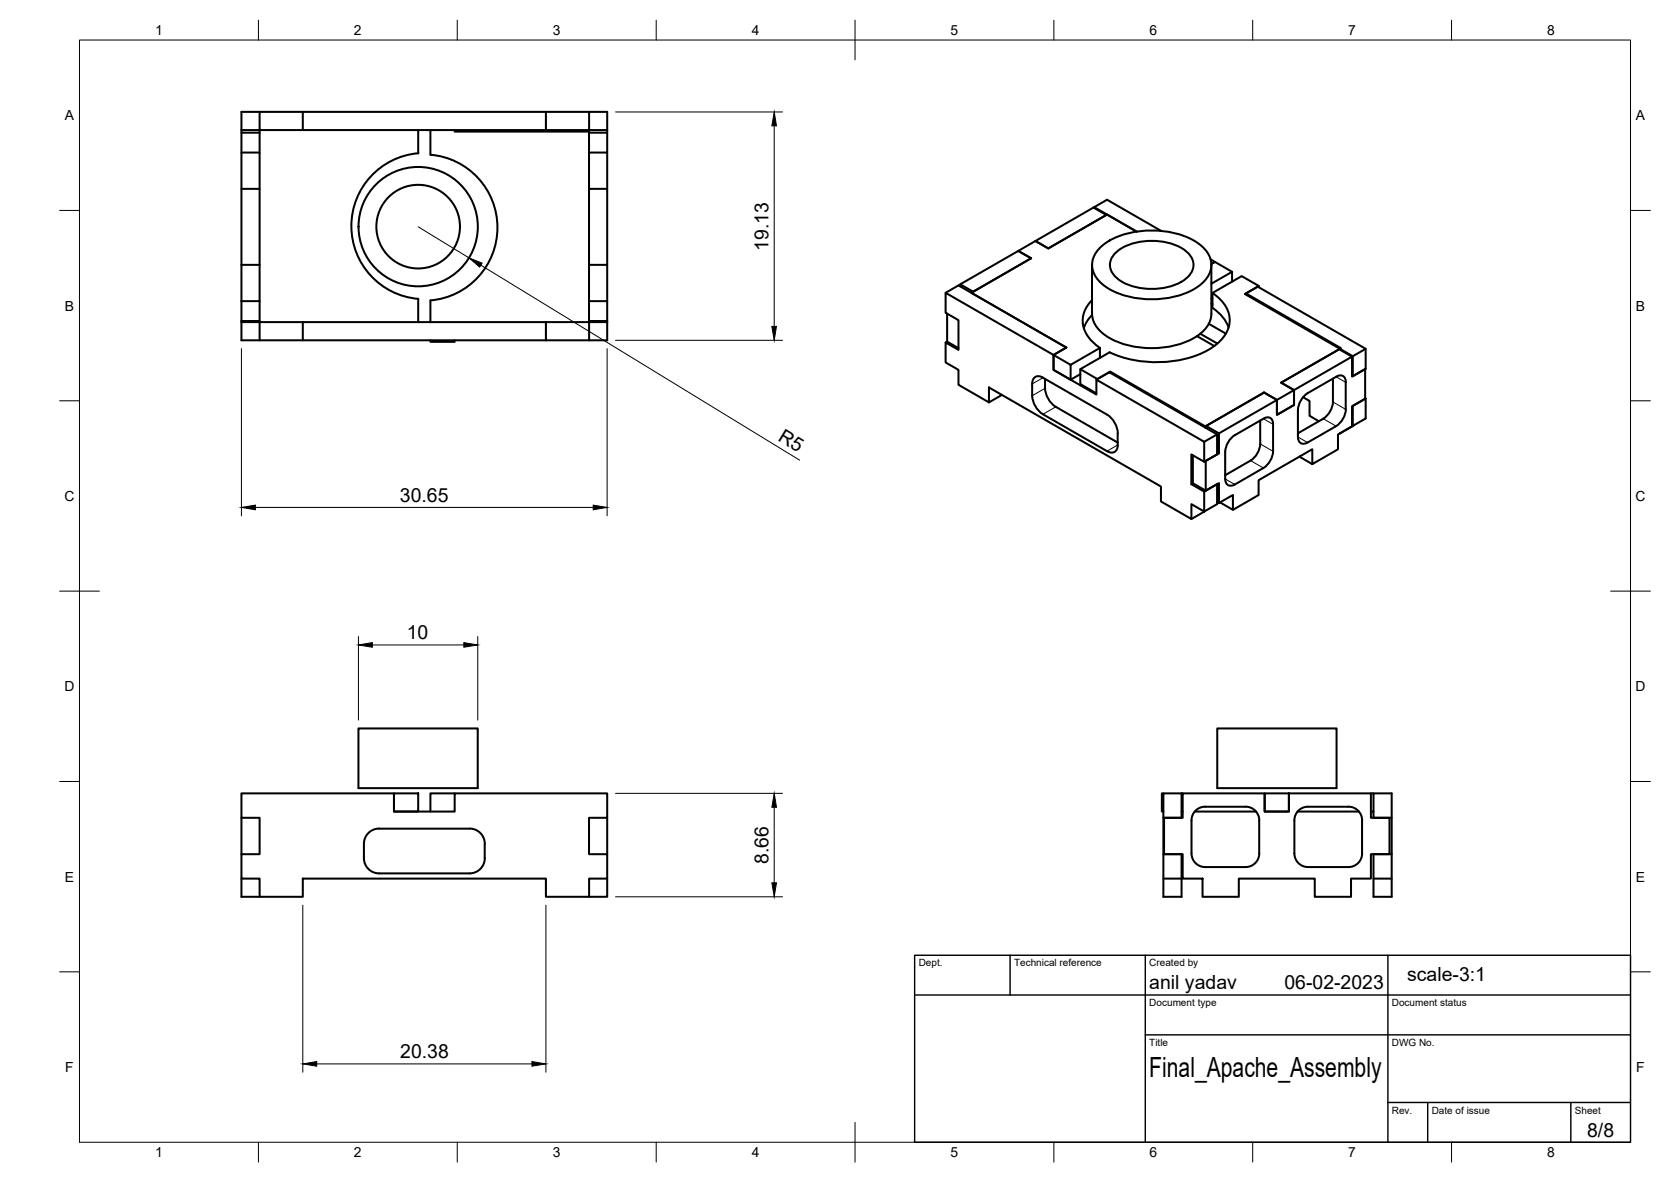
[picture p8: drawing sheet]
<svg xmlns="http://www.w3.org/2000/svg" width="420mm" height="297mm" viewBox="0 0 420 297" stroke-linecap="round" stroke-linejoin="round" font-family="sans-serif">
<!-- layer: Visible -->
<g fill="none" stroke="#000" stroke-width=".51">
<path d="M60.7 32.7v43M60.7 32.7h76.6M60.7 38.3h4.6M60.7 33.3h4.6M65.3 28.1v47.6h-4.6M76.1 28.1h76.6v4.6M76.1 28.1h-15.4v4.6M76.1 28.1v4.6M105.2 32.7v5.8a18.4 18.4 0 0 0-16.9 18.3 18.4 18.4 0 0 0 16.9 18.3v5.8M108.2 32.7v6.2a18.4 18.4 0 0 1 16.9 18.3 18.4 18.4 0 0 1-16.9 18.3v5.4M114.3 32.7v.4h33.8M137.3 28.1v4.6h15.4"/>
<path d="M148.1 38.3h4.6M148.1 33.3h4.6M148.1 28.1v47.6M152.7 32.7v43h-4.6M60.7 47.5h4.6M148.1 47.5h4.6M275.1 52.3v-.2l10.7 6.1-7.4-4.3-14.8 8.5-3.3-1.8-4.3 2.5 3.3 1.8-15.1 8.7 23.9 13.7M275.1 52.1l3.3-1.9 13.6 7.8M60.7 75.7v5.2M60.7 66.6h4.6M65.3 75.7v9.8M148.1 75.7v9.8"/>
<path d="M148.1 66.6h4.6M152.7 75.7v5.2M237.8 73.6l27.1 15.6v3.7l10.8 6.3v-3.8l27.1 15.6v5l-3.2-1.8v7.5l3.2 1.8v5.1l-3.2-1.9v3.7l-7.7-4.4v-3.7l-43.2-24.9v3.7l-7.7-4.4v-3.8l-3.2-1.8v-5l3.2 1.8v-7.4l-3.2-1.9zM237.8 73.6l3.2-1.9 27.1 15.6M238.1 78.8v7.1M241.4 71.4l3.3 1.9 14.6-8.4-3.3-1.8-14.6 8.3v.6M260.3 60.6l14.6-8.4 3.3 1.8-14.6 8.4zM274.6 66.6v12.2a7.3 7.3 0 0 0 4.4 6.2 23.1 23.1 0 0 0 22.3-.7 6.9 6.9 0 0 0 3.3-5.5v-12.2M274.6 75.4a6.9 6.9 0 0 0 0 10.4l2 1.6M274.6 79.1l-1.3 1.7-.8 1.7M276.8 62a20.2 20.2 0 0 1 15.1-4 17.2 17.2 0 0 1 11.3 4.9 5.6 5.6 0 0 1-.9 8.2 20.2 20.2 0 0 1-15 4 17.2 17.2 0 0 1-11.3-4.8 5.6 5.6 0 0 1 .8-8.3zM280.3 63.7a14.4 14.4 0 0 1 12.4-2.9 9.2 9.2 0 0 1 7.2 4.5 4.2 4.2 0 0 1-1.9 4.9 15.8 15.8 0 0 1-16.9 0 4.1 4.1 0 0 1-.8-6.5z"/>
<path d="M304.4 65.2l1.1 .6-.9 .5 .9-.5 4.3 2.5M304.6 76.3l.3 .1M304.9 73.6a7.9 7.9 0 0 1 4.1 8.4 12 12 0 0 1-7.9 7.2 29.7 29.7 0 0 1-22.1-.7M304.9 73.6v3.8a9.8 9.8 0 0 1 4 4.9M304.9 74.9l-.3 .1M309.8 70.8v-2.5l-5.2 3M316.5 72.2v-.3l-3.2 1.8 23.9 13.8-15.1 8.7 3.3 1.8-3.3-1.8 14.6-8.4 3.3 1.8M316.5 71.9l-4.3-2.5-7.3 4.2M60.7 80.9h15.4M60.7 80.9v4.6h76.6M60.7 80.7h4.6M76.1 80.9h76.6"/>
<path d="M76.1 80.9v4.6M108.2 85.5v.4h6.1v-.4M137.3 80.9v4.6h15.4v-4.6M148.1 80.7h4.6M238.1 85.9l2.9 1.6M238.1 85.9l-.3 .2M251.9 99.2v.1M251.9 99.3l-3.2 1.8M260.1 94.9a1.78 1.78 0 0 1 2.1 0l16.2 9.3a5.8 5.8 0 0 1 2.6 4.7l.1 2.9a1.66 1.66 0 0 1-.8 1.8 1.66 1.66 0 0 1-2-.2l-16.1-9.3a6 6 0 0 1-2.7-4.7l.1-3.6zM262.8 95.2a7.2 7.2 0 0 0 1.6 6.2l1.1 .8M264.9 89.2l4.3 2.5v3.7l-4.3-2.5v-3.7l3.2-1.9zM271.6 92.8l4.3 2.5 3.3-1.9v.3"/>
<path d="M271.6 94l-2.4 1.4M275.7 95.4l3.2-1.9 27.1 15.7v5l-3.2 1.8M276.6 87.4v2.5M276.6 87.4l-7.4 4.3M279 88.5l-7.4 4.3v3.7l4.1 2.4M279.2 93.4l23.9 13.8M301 84.5l4.3 2.5M301.8 83.9l4.3 2.4M303.9 81.4l4.3 2.4M317.8 98.6l-14.5 8.4v.6M317.8 98.6l-14.7 8.6v.3M317.8 98.6l3.3 1.9 4.3-2.5v3.8l-4.3 2.5v-3.8z"/>
<path d="M327.6 99.8l1.7 1v3.7l2.3 1.4M328.8 98.8a5.4 5.4 0 0 0-2.4 4.2l-.1 6.8a1.49 1.49 0 0 0 .8 1.6 1.49 1.49 0 0 0 1.7-.2l7.2-4.1M335.2 95.2v5.8a5.4 5.4 0 0 1-2.5 4.2l-6.4 3.7M338.4 96.1v6.8M338.4 96.1a1.48 1.48 0 0 0-.7-1.6 1.48 1.48 0 0 0-1.7 .2l-7.2 4.1M340 94.4l.1 .1v-5l-27.1-15.6 3.3-1.9 27.1 15.7v5l-3.3 1.8M343.4 87.7l-3.3 1.8M265.5 102.2l15.5 9M299.9 114.4v7M303.3 107l3.2 1.9M306 113.7l.5 .2M306 109.2l-3.2 1.8"/>
<path d="M306.5 108.9l14.6-8.4v3.8l4.3-2.5v-3.8l14.6-8.4v5l3.3-1.9v7.5l-3.3 1.9v5l-3.6 2.1v3.7l-6.4 3.7v-3.7l-13.5 7.8v3.7l-6.5 3.7v-3.7l-3.5 2v-5l-3.3 1.9v-7.5l3.3-1.9zM310.5 109.4l7.2-4.2a1.48 1.48 0 0 1 1.7-.2 1.48 1.48 0 0 1 .7 1.6v6.8a5.4 5.4 0 0 1-2.4 4.2l-7.2 4.2M310.5 109.3a5.5 5.5 0 0 0-2.4 4.2v6.8a1.48 1.48 0 0 0 .7 1.6 1.48 1.48 0 0 0 1.7-.2M316.9 105.7v5.9M316.9 111.5a5.4 5.4 0 0 1-2.5 4.3l-6.3 3.6M326.7 114.8h.1M326.7 114.8l3.3 1.8M338.4 102.9a5.4 5.4 0 0 1-2.4 4.2M340.2 107l-3.3 1.9M340.2 107h.1M343.3 100.1l.1 5.1-3.3 1.8M343.4 100.1l-3.3 1.9v5l-.1-.1"/>
<path d="M299.9 121.4l3.3 1.9M299.9 121.4l-.3 .3M302.8 123.5l3.2-1.8v5l-3.2 1.9M302.8 128.6h.1M302.8 128.6l-3.2 1.8M306 126.2l.5 .2M306.8 126.2l3.2 1.9M60.7 199.4h38.4v4.5h15.2v-4.5h38.4v6.1h-4.6v9.2h4.6v6.1h-4.6v4.6h-10.8v-4.6h-61.2v4.6h-10.8v-4.6h-4.6v-6.1h4.6v-9.2h-4.6zM90.1 183.1h30v15h-30zM99.1 199.4h6.1v4.5h-6.1zM114.3 199.4h-6.1v4.5M292.5 199.4h-.4v4.5h.4"/>
<path d="M297.1 199.4h-4.6v26h4.6v-10.7h-4.6M297.1 199.4v6.1h-4.6M297.1 199.4h.3M297.4 199.4h20.6v4.5h6.1v-4.5h20.6v6.1h4.7v9.2h-4.7v6.1h-5v4.6h-9.1v-4.6h-19.1v4.6h-9.1v-4.6h-5v-6.1h-4.7v-9.2h4.7zM306.1 183.1h30v15h-30zM318 199.4h6.1v4.5h-6.1zM344.7 199.4h.7M60.7 205.5v9.2M95.3 208.2h22.8M95.3 208.2a3.8 3.8 0 0 0-3.8 3.8v3.7a3.8 3.8 0 0 0 3.8 3.8h22.8a3.8 3.8 0 0 0 3.8-3.8v-3.6a3.8 3.8 0 0 0-3.8-3.9M152.7 205.5v9.2M297.1 203.9h.3"/>
<path d="M300.4 203.9h15.4M300.6 203.7a3.3 3.3 0 0 1 2.4-1h10.2a3.4 3.4 0 0 1 3.4 3.5v8.3a3.4 3.4 0 0 1-3.4 3.4h-10.2a3.4 3.4 0 0 1-3.4-3.4v-8.3a3.4 3.4 0 0 1 1-2.5zM326.3 203.9h15.4M342.5 206.2v8.3M342.5 206.2a3.4 3.4 0 0 0-3.5-3.5h-10.1a3.4 3.4 0 0 0-3.4 3.5v8.3a3.4 3.4 0 0 0 3.4 3.4h10.1a3.4 3.4 0 0 0 3.5-3.4M344.7 203.9h.7M349.9 205.5h-4.5v-6.1h4.5v26h-4.5v-10.7h4.5M60.7 220.8v4.6h4.6M152.7 220.8v4.6h-4.6M292.5 220.8h4.6M345.4 220.8h4.5"/>
<circle cx="105.1" cy="57" r="10.5"/>
<circle cx="105.1" cy="57" r="15"/>
</g>
<!-- layer: Visible Narrow -->
<path d="M262.2 94.9l-2.7 1.6M262.8 97.6l-3.3 1.8M335.9 94.7l2.5 1.4M265.5 102.2l-3.3 1.9M281 111.8l-2.7 1.6M314.4 115.7l3.3 1.9M316.9 111.6l3.2 1.8M317.7 105.2l2.4 1.4M326.3 109.8l2.5 1.4M332.7 105.2l3.3 1.9M335.2 101l3.2 1.9M308.1 120.4l2.4 1.4" fill="none" stroke="#000" stroke-width=".25"/>
<!-- layer: BORDER -->
<g fill="none" stroke="#000" stroke-width=".25">
<path d="M20 10.1h390v276.9h-390zM65 5.1v5M115 5.1v5M165 5.1v5M215 5.1v10M265 5.1v5M315 5.1v5M365 5.1v5M15 52.9h5M410 52.9h5M15 100.7h5M410 100.7h5"/>
<path d="M15 148.6h10M405 148.6h10M15 196.4h5M410 196.4h5M15 244.2h5M410 244.2h5M65 287v5M115 287v5M165 287v5M215 282.1v9.9M265 287v5M315 287v5"/>
<path d="M365 287v5"/>
</g>
<!-- layer: FD_Dimensions -->
<g fill="none" stroke="#000" stroke-width=".25">
<path d="M154.8 28.1h42M194.7 31.6v50.4M105.1 57l12.8 7.8M120.9 66.6l80.2 49M60.7 87.6v42M152.7 87.6v42M154.8 85.5h42M64.2 127.5h85M90.1 160v21M120.1 160v21M93.6 162.1h23M154.8 199.4h42"/>
<path d="M194.7 202.9v19M76.1 227.5v42M137.3 227.5v42M154.8 225.4h42M79.6 267.4h54.2"/>
</g>
<path d="M194.7 28.1l.5 3.5h-1.1zM117.9 64.8l3.3 1.3-.6 1zM194.1 82h1.1l-.5 3.5zM60.7 127.5l3.5-.6v1.2zM149.2 126.9l3.5 .6-3.5 .6zM90.1 162.1l3.5-.6v1.2zM116.6 161.5l3.5 .6-3.5 .6zM194.7 199.4l.5 3.5h-1.1zM194.1 221.9h1.1l-.5 3.5zM76.1 267.4l3.5-.6v1.1zM133.8 266.8l3.5 .6-3.5 .5z" fill="#000" stroke="#000" stroke-width=".25"/>
<!-- layer: TITLEBLOCK -->
<path d="M230 240.1h180v46.9h-180zM230 250h180M254 240.1v9.9M288 240.1v46.9M349 240.1v46.9M288 260.1h122M349 277.1h61M359 277.1v9.9M395 277.1v9.9" fill="none" stroke="#000" stroke-width=".36"/>
<text font-size="7" x="289" y="270.6">Final_Apache_Assembly</text>
<g font-size="4.9">
<text x="193.2" y="63.1" transform="rotate(-90 193.2 63.1)">19.13</text>
<text x="195.5" y="110.5" transform="rotate(31 195.5 110.5)">R5</text>
<text x="100.6" y="126.1">30.65</text>
<text x="102.3" y="160.6">10</text>
<text x="193.2" y="217.1" transform="rotate(-90 193.2 217.1)">8.66</text>
<text x="289" y="248.5">anil yadav</text>
<text x="323" y="248.5">06-02-2023</text>
<text x="353.8" y="246.6">scale-3:1</text>
<text x="100.6" y="265.9">20.38</text>
<text x="399.1" y="285.7">8/8</text>
</g>
<g font-size="3.5">
<text x="39" y="8.8">1</text>
<text x="89" y="8.8">2</text>
<text x="139" y="8.8">3</text>
<text x="189" y="8.8">4</text>
<text x="239" y="8.8">5</text>
<text x="289" y="8.8">6</text>
<text x="339" y="8.8">7</text>
<text x="389" y="8.8">8</text>
<text x="16.3" y="30.2">A</text>
<text x="411.3" y="30.2">A</text>
<text x="16.3" y="78">B</text>
<text x="411.3" y="78">B</text>
<text x="16.2" y="125.9">C</text>
<text x="411.2" y="125.9">C</text>
<text x="16.2" y="173.7">D</text>
<text x="411.2" y="173.7">D</text>
<text x="16.3" y="221.6">E</text>
<text x="411.3" y="221.6">E</text>
<text x="16.4" y="269.4">F</text>
<text x="411.4" y="269.4">F</text>
<text x="39" y="290.8">1</text>
<text x="89" y="290.8">2</text>
<text x="139" y="290.8">3</text>
<text x="189" y="290.8">4</text>
<text x="239" y="290.8">5</text>
<text x="289" y="290.8">6</text>
<text x="339" y="290.8">7</text>
<text x="389" y="290.8">8</text>
</g>
<g font-size="2.5">
<text x="231" y="242.9">Dept.</text>
<text x="255" y="242.9">Technical reference</text>
<text x="289" y="242.9">Created by</text>
<text x="289" y="252.8">Document type</text>
<text x="350" y="252.8">Document status</text>
<text x="289" y="262.9">Title</text>
<text x="350" y="262.9">DWG No.</text>
<text x="350" y="279.9">Rev.</text>
<text x="360" y="279.9">Date of issue</text>
<text x="396" y="279.9">Sheet</text>
</g>
</svg>
